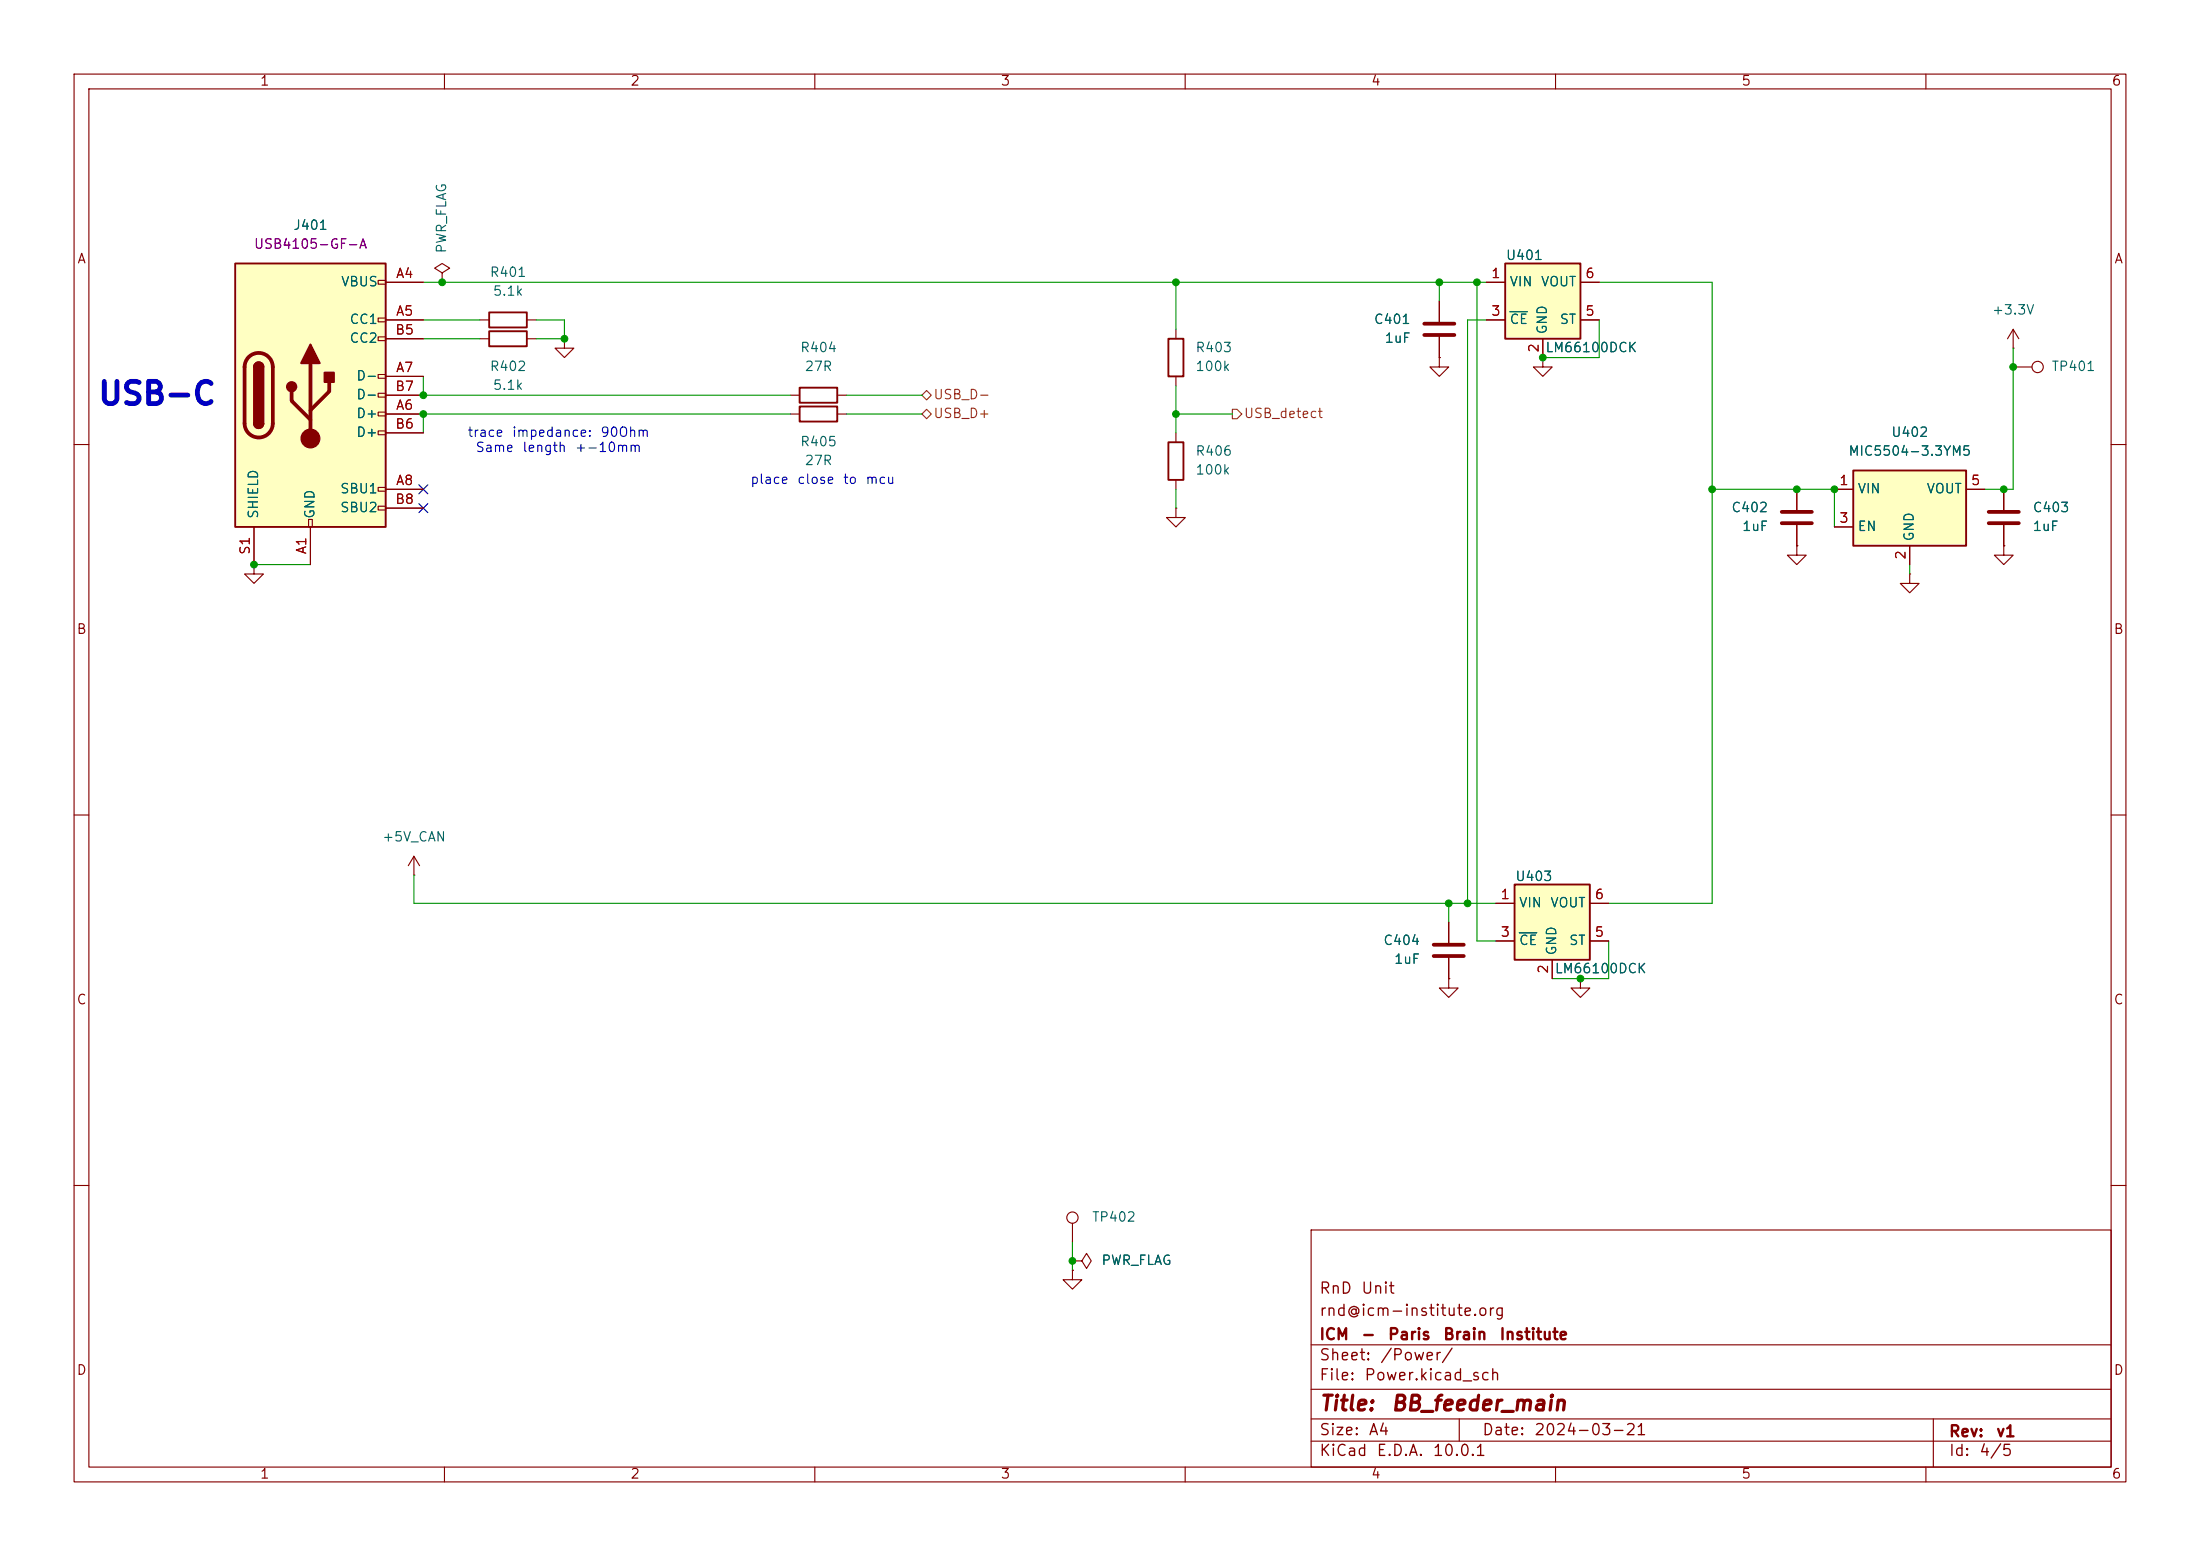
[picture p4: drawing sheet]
<svg xmlns="http://www.w3.org/2000/svg" width="297mm" height="210mm" viewBox="0 0 297 210" stroke-linecap="round" stroke-linejoin="round" font-family="sans-serif">
<g fill="none" stroke="#840000" stroke-width=".15">
<path d="M10 10h277v190h-277zM12 12h273v186h-273zM60 10v2M110 10v2M160 10v2M210 10v2M260 10v2M59.7 36.8l1-.6-1-.6-1 .6 1 .6v1.3M59.7 38.1h.1M106.7 55.9h1.2M113 55.9h1.3M158.7 44.5v1.2"/>
<path d="M158.7 50.8v1.3M158.7 58.4v1.3M194.3 48.3v1.2h-1.3l1.3 1.3 1.3-1.3h-1.3M194.3 48.3h.1M271.8 47h.1M271.8 44.5l-.8 1.2M271.8 44.5l.7 1.2M271.8 44.5v2.5M10 60h2M158.7 68.6v1.3h1.3l-1.3 1.2-1.2-1.2h1.2M158.7 68.6h.1M158.7 64.8v1.2"/>
<path d="M285 60h2M10 110h2M285 110h2M195.6 132.1v1.3h-1.3l1.3 1.2 1.2-1.2h-1.2M195.6 132.1h.1M195.6 124.5v2.8M195.6 129.3v2.8M10 160h2M144.8 170.2h1.2l.7-1 .6 1-.6 1-.7-1M144.8 170.2h.1M144.8 171.5v1.2h1.2l-1.2 1.3-1.3-1.3h1.3M144.8 171.5h.1"/>
<path d="M144.8 165.1v2.5M177 166h108v32h-108zM285 160h2M60 198v2M110 198v2M160 198v2M177 194.5h108M177 191.5h108M177 187.5h108M177 181.5h108M197 191.5v3M210 198v2"/>
<path d="M260 198v2M261 191.5v6.5"/>
<circle cx="144.8" cy="164.3" r=".76"/>
</g>
<path d="M107.9 54.9h5.1v2h-5.1zM157.7 45.7h2.1v5.1h-2.1zM157.7 59.7h2.1v5.1h-2.1z" fill="none" stroke="#840000" stroke-width=".25"/>
<path d="M193.5 129h4.1M193.5 127.5h4.1" fill="none" stroke="#840000" stroke-width=".51"/>
<path d="M31.7 35.6h20.4v35.5h-20.4z" fill="#ffffc2"/>
<g fill="none" stroke="#840000" stroke-width=".15">
<path d="M51.1 37.8h1v.6h-1zM52.1 38.1h5M51.1 42.9h1v.5h-1zM51.1 45.5h1v.5h-1zM51.1 50.5h1v.6h-1zM51.1 53.1h1v.5h-1zM51.1 55.6h1v.5h-1zM51.1 58.2h1v.5h-1zM52.1 43.2h5M52.1 55.9h5M52.1 50.8h5M52.1 45.7h5"/>
<path d="M52.1 58.4h5M52.1 53.3h5M34.3 71.1v5.1M41.7 70.1h.5v1h-.5zM41.9 71.1v5.1M51.1 65.8h1v.5h-1zM51.1 68.3h1v.5h-1zM52.1 66h5M52.1 68.6h5M55.9 118.1h.1M55.9 115.6l-.8 1.2M55.9 115.6l.7 1.2"/>
<path d="M55.9 115.6v2.5M213.4 132.1v1.3h1.2l-1.2 1.2-1.3-1.2h1.3M213.4 132.1h.1"/>
</g>
<path d="M31.7 35.6h20.4v35.5h-20.4zM34.3 49.5a.64 .64 0 0 1 .6-.6 .64 .64 0 0 1 .7 .6M34.3 57.2a.64 .64 0 0 0 .6 .6 .64 .64 0 0 0 .7-.6" fill="none" stroke="#840000" stroke-width=".25"/>
<path d="M33.6 48.2a1.9 1.9 0 0 1 2-.4 1.9 1.9 0 0 1 1.2 1.7v7.7a1.91 1.91 0 0 1-1.9 1.8 1.91 1.91 0 0 1-1.9-1.8v-7.7a1.9 1.9 0 0 1 .6-1.3zM39.4 52.8v1.3l2.5 2.5M41.9 49v10.2M44.4 51.6v1.2l-2.5 2.6" fill="none" stroke="#840000" stroke-width=".51"/>
<g fill="#840000" stroke="#840000" stroke-width=".25">
<path d="M34.3 49.5h1.3v7.7h-1.3z"/>
<path d="M34.5 49.1a.64 .64 0 0 1 .7-.2 .64 .64 0 0 1 .4 .6h-1.3z"/>
<path d="M34.3 57.2h1.3a.64 .64 0 0 1-.7 .6 .64 .64 0 0 1-.6-.6z"/>
<path d="M41.9 46.5l1.3 2.5h-2.6z"/>
<path d="M43.8 50.3h1.3v1.3h-1.3z"/>
<circle cx="39.4" cy="52.2" r=".63"/>
</g>
<circle cx="41.9" cy="59.2" r="1.27" fill="#840000" stroke="#840000" stroke-width=".15"/>
<path d="M204.5 119.4h10.1v10.1h-10.1z" fill="#ffffc2"/>
<path d="M66 44.7h5.1v2h-5.1zM66 42.2h5.1v2h-5.1zM107.9 52.3h5.1v2.1h-5.1zM204.5 119.4h10.1v10.1h-10.1z" fill="none" stroke="#840000" stroke-width=".25"/>
<g fill="none" stroke="#840000" stroke-width=".15">
<path d="M64.8 45.7h1.2M64.8 43.2h1.2M71.1 45.7h1.3M71.1 43.2h1.3M76.2 45.7v1.3h1.3l-1.3 1.3-1.3-1.3h1.3M76.2 45.7h.1M106.7 53.3h1.2M113 53.3h1.3M194.3 40.6v2.8M194.3 45.5v2.8M271.8 49.5h2.5M34.3 76.2v1.3h1.3l-1.3 1.2-1.3-1.2h1.3"/>
<path d="M34.3 76.2h.1M201.9 121.9h2.6M201.9 127h2.6M209.5 129.5v2.6M214.6 121.9h2.6M214.6 127h2.6"/>
<circle cx="275.1" cy="49.5" r=".76"/>
</g>
<path d="M205.1 125.9h2.4" fill="none" stroke="#006464" stroke-width=".15"/>
<path d="M192.3 45.2h4M192.3 43.7h4" fill="none" stroke="#840000" stroke-width=".51"/>
<path d="M250.2 63.5h15.2v10.2h-15.2z" fill="#ffffc2"/>
<path d="M250.2 63.5h15.2v10.2h-15.2z" fill="none" stroke="#840000" stroke-width=".25"/>
<path d="M242.6 73.7v1.2h1.2l-1.2 1.3-1.3-1.3h1.3M242.6 73.7h.1M242.6 66v2.8M242.6 70.9v2.8M247.6 66h2.6M247.6 71.1h2.6M257.8 77.5v1.2h1.3l-1.3 1.3-1.3-1.3h1.3M257.8 77.5h.1M257.8 73.7v2.5M265.4 66h2.6" fill="none" stroke="#840000" stroke-width=".15"/>
<path d="M240.5 69.1h4.1M240.5 70.6h4.1" fill="none" stroke="#840000" stroke-width=".51"/>
<path d="M203.2 35.6h10.2v10.1h-10.2z" fill="#ffffc2"/>
<path d="M203.2 35.6h10.2v10.1h-10.2z" fill="none" stroke="#840000" stroke-width=".25"/>
<g fill="none" stroke="#840000" stroke-width=".15">
<path d="M52.1 38.1h5M200.7 38.1h2.5M213.4 38.1h2.5M52.1 43.2h5M52.1 55.9h5M52.1 50.8h5M52.1 45.7h5M52.1 58.4h5M52.1 53.3h5M194.3 48.3h.1M194.3 40.6v2.8M194.3 45.5v2.8"/>
<path d="M200.7 43.2h2.5M208.3 48.3v1.2h-1.3l1.3 1.3 1.2-1.3h-1.2M208.3 48.3h.1M208.3 45.7v2.6M213.4 43.2h2.5M34.3 76.2h.1M34.3 71.1v5.1M41.9 71.1v5.1M52.1 66h5M52.1 68.6h5M242.6 73.7h.1M242.6 66v2.8"/>
<path d="M242.6 70.9v2.8M247.6 66h2.6M247.6 71.1h2.6M257.8 73.7v2.5M265.4 66h2.6M270.5 73.7v1.2h1.3l-1.3 1.3-1.3-1.3h1.3M270.5 73.7h.1M270.5 66v2.8M270.5 70.9v2.8M195.6 132.1h.1M195.6 124.5v2.8M195.6 129.3v2.8"/>
<path d="M201.9 121.9h2.6M201.9 127h2.6M209.5 129.5v2.6M213.4 132.1h.1M214.6 121.9h2.6M214.6 127h2.6M144.8 170.2h.1M144.8 171.5h.1"/>
</g>
<path d="M203.8 42.1h2.4M205.1 125.9h2.4" fill="none" stroke="#006464" stroke-width=".15"/>
<path d="M268.5 69.1h4M268.5 70.6h4" fill="none" stroke="#840000" stroke-width=".51"/>
<path d="M124.5 55.9l.6-.7 .6 .7-.6 .6zM124.5 53.3l.6-.6 .6 .6-.6 .7zM166.4 55.2h.6l.6 .7-.6 .6h-.6z" fill="none" stroke="#725600" stroke-width=".15"/>
<g fill="none" stroke="#009600" stroke-width=".15">
<path d="M57.1 38.1h143.6M158.7 38.1v6.4M194.3 38.1v2.5M199.4 38.1v88.9h2.5M215.9 38.1h15.2v83.8h-13.9M57.1 45.7h7.7M57.1 43.2h7.7M57.1 50.8v2.5h49.6M72.4 43.2h3.8v2.5h-3.8M106.7 55.9h-49.6v2.5M114.3 53.3h10.2M114.3 55.9h10.2"/>
<path d="M158.7 55.9h7.7M158.7 52.1v6.3M200.7 43.2h-2.6v78.7M215.9 43.2v5.1h-7.6M271.8 47v19h-3.8M34.3 76.2h7.6M158.7 66v2.6M231.1 66h16.5v5.1M257.8 76.2v1.3M55.9 118.1v3.8h146M195.6 121.9v2.6M217.2 127v5.1h-7.7"/>
<path d="M144.8 167.6v3.9"/>
</g>
<path d="M56.5 65.4l1.3 1.2M56.5 68l1.3 1.2M57.8 65.4l-1.3 1.2M57.8 68l-1.3 1.2" fill="none" stroke="#000084" stroke-width=".15"/>
<g fill="#009600" stroke="#009600" stroke-width=".14">
<circle cx="198.1" cy="121.9" r=".46"/>
<circle cx="195.6" cy="121.9" r=".46"/>
<circle cx="144.8" cy="170.2" r=".46"/>
<circle cx="213.4" cy="132.1" r=".46"/>
<circle cx="76.2" cy="45.7" r=".46"/>
<circle cx="34.3" cy="76.2" r=".46"/>
<circle cx="158.7" cy="38.1" r=".46"/>
<circle cx="158.7" cy="55.9" r=".46"/>
<circle cx="57.1" cy="55.9" r=".46"/>
<circle cx="57.1" cy="53.3" r=".46"/>
<circle cx="59.7" cy="38.1" r=".46"/>
<circle cx="247.6" cy="66" r=".46"/>
<circle cx="194.3" cy="38.1" r=".46"/>
<circle cx="199.4" cy="38.1" r=".46"/>
<circle cx="208.3" cy="48.3" r=".46"/>
<circle cx="231.1" cy="66" r=".46"/>
<circle cx="242.6" cy="66" r=".46"/>
<circle cx="270.5" cy="66" r=".46"/>
<circle cx="271.8" cy="49.5" r=".46"/>
</g>
<text font-size="3" fill="#0000c2" x="13.1" y="55.4">USB-C</text>
<g font-size="2" fill="#840000">
<text x="178" y="190.9">Title:</text>
<text x="187.7" y="190.9">BB_feeder_main</text>
</g>
<g font-size="1.5" fill="#840000">
<text x="178" y="178">rnd@icm-institute.org</text>
<text x="178" y="175">RnD</text>
<text x="183.7" y="175">Unit</text>
<text x="178" y="184">Sheet:</text>
<text x="178" y="181.2">ICM</text>
<text x="183.7" y="181.2">-</text>
<text x="186.2" y="184">/Power/</text>
<text x="187.3" y="181.2">Paris</text>
<text x="194.7" y="181.2">Brain</text>
<text x="202.3" y="181.2">Institute</text>
<text x="178" y="186.7">File:</text>
<text x="184.1" y="186.7">Power.kicad_sch</text>
<text x="178" y="196.9">KiCad</text>
<text x="178" y="194.1">Size:</text>
<text x="184.7" y="194.1">A4</text>
<text x="185.7" y="196.9">E.D.A.</text>
<text x="193.3" y="196.9">10.0.1</text>
<text x="200" y="194.1">Date:</text>
<text x="207" y="194.1">2024-03-21</text>
<text x="263" y="194.3">Rev:</text>
<text x="263" y="196.9">Id:</text>
<text x="267.1" y="196.9">4/5</text>
<text x="269.4" y="194.3">v1</text>
</g>
<g font-size="1.3" fill="#840000">
<text x="35" y="11.9">1</text>
<text x="85" y="11.9">2</text>
<text x="135" y="11.9">3</text>
<text x="185" y="11.9">4</text>
<text x="235" y="11.9">5</text>
<text x="285" y="11.9">6</text>
<text x="10.3" y="35.9">A</text>
<text x="285.3" y="35.9">A</text>
<text x="10.3" y="85.9">B</text>
<text x="285.3" y="85.9">B</text>
<text x="10.3" y="135.9">C</text>
<text x="285.3" y="135.9">C</text>
<text x="10.3" y="185.9">D</text>
<text x="285.3" y="185.9">D</text>
<text x="35" y="199.9">1</text>
<text x="85" y="199.9">2</text>
<text x="135" y="199.9">3</text>
<text x="185" y="199.9">4</text>
<text x="235" y="199.9">5</text>
<text x="285" y="199.9">6</text>
</g>
<text font-size="1.3" fill="#840084" x="34.2" y="33.9">USB4105-GF-A</text>
<g font-size="1.3" fill="#006464">
<text x="39.5" y="31.3">J401</text>
<text x="60.6" y="34.3" transform="rotate(-90 60.6 34.3)">PWR_FLAG</text>
<text x="203.2" y="35.4">U401</text>
<text x="46" y="39">VBUS</text>
<text x="66" y="37.7">R401</text>
<text x="66.5" y="40.2">5.1k</text>
<text x="203.7" y="39">VIN</text>
<text x="207.9" y="39">VOUT</text>
<text x="47.1" y="44">CC1</text>
<text x="47.1" y="46.6">CC2</text>
<text x="107.9" y="47.9">R404</text>
<text x="161.3" y="47.9">R403</text>
<text x="185.4" y="44">C401</text>
<text x="186.8" y="46.6">1uF</text>
<text x="203.7" y="44">CE</text>
<text x="208.5" y="47.9">LM66100DCK</text>
<text x="209.1" y="45.2" transform="rotate(-90 209.1 45.2)">GND</text>
<text x="210.5" y="44">ST</text>
<text x="268.8" y="42.8">+3.3V</text>
<text x="48" y="51.7">D-</text>
<text x="66" y="50.4">R402</text>
<text x="66.5" y="52.9">5.1k</text>
<text x="108.5" y="50.4">27R</text>
<text x="161.3" y="50.4">100k</text>
<text x="276.9" y="50.4">TP401</text>
<text x="48" y="56.7">D+</text>
<text x="48" y="59.3">D+</text>
<text x="48" y="54.2">D-</text>
<text x="255.2" y="59.3">U402</text>
<text x="107.9" y="60.6">R405</text>
<text x="108.5" y="63.1">27R</text>
<text x="161.3" y="61.8">R406</text>
<text x="161.3" y="64.4">100k</text>
<text x="249.5" y="61.8">MIC5504-3.3YM5</text>
<text x="35.2" y="70.1" transform="rotate(-90 35.2 70.1)">SHIELD</text>
<text x="42.8" y="70.1" transform="rotate(-90 42.8 70.1)">GND</text>
<text x="45.8" y="66.9">SBU1</text>
<text x="45.8" y="69.4">SBU2</text>
<text x="233.6" y="69.4">C402</text>
<text x="235.1" y="72">1uF</text>
<text x="250.7" y="66.9">VIN</text>
<text x="250.7" y="72">EN</text>
<text x="260" y="66.9">VOUT</text>
<text x="274.3" y="69.4">C403</text>
<text x="274.3" y="72">1uF</text>
<text x="258.7" y="73.2" transform="rotate(-90 258.7 73.2)">GND</text>
<text x="51.5" y="113.9">+5V_CAN</text>
<text x="204.5" y="119.2">U403</text>
<text x="205" y="122.8">VIN</text>
<text x="209.2" y="122.8">VOUT</text>
<text x="186.7" y="127.9">C404</text>
<text x="188.1" y="130.4">1uF</text>
<text x="205" y="127.9">CE</text>
<text x="209.8" y="131.7">LM66100DCK</text>
<text x="210.4" y="129" transform="rotate(-90 210.4 129)">GND</text>
<text x="211.7" y="127.9">ST</text>
<text x="147.3" y="165.2">TP402</text>
<text x="148.6" y="171">PWR_FLAG</text>
</g>
<g font-size="1.3" fill="#a90000">
<text x="53.4" y="37.8">A4</text>
<text x="201.2" y="37.8">1</text>
<text x="213.9" y="37.8">6</text>
<text x="53.3" y="45.5">B5</text>
<text x="53.4" y="42.9">A5</text>
<text x="201.2" y="42.9">3</text>
<text x="208" y="47.7" transform="rotate(-90 208 47.7)">2</text>
<text x="213.9" y="42.9">5</text>
<text x="53.3" y="53.1">B7</text>
<text x="53.4" y="50.5">A7</text>
<text x="53.3" y="58.2">B6</text>
<text x="53.4" y="55.6">A6</text>
<text x="53.4" y="65.8">A8</text>
<text x="248.2" y="65.8">1</text>
<text x="266" y="65.8">5</text>
<text x="53.3" y="68.3">B8</text>
<text x="248.2" y="70.9">3</text>
<text x="34" y="75" transform="rotate(-90 34 75)">S1</text>
<text x="41.7" y="74.9" transform="rotate(-90 41.7 74.9)">A1</text>
<text x="257.6" y="75.6" transform="rotate(-90 257.6 75.6)">2</text>
<text x="202.5" y="121.7">1</text>
<text x="215.2" y="121.7">6</text>
<text x="202.5" y="126.7">3</text>
<text x="209.3" y="131.5" transform="rotate(-90 209.3 131.5)">2</text>
<text x="215.2" y="126.7">5</text>
</g>
<g font-size="1.3" fill="#0000c2">
<text x="63" y="59.3">trace</text>
<text x="69" y="59.3">impedance:</text>
<text x="81" y="59.3">90Ohm</text>
<text x="64.1" y="61.3">Same</text>
<text x="70.4" y="61.3">length</text>
<text x="77.5" y="61.3">+-10mm</text>
<text x="101.2" y="65.6">place</text>
<text x="107.5" y="65.6">close</text>
<text x="113.7" y="65.6">to</text>
<text x="116.8" y="65.6">mcu</text>
</g>
<g font-size="1.3" fill="#725600">
<text x="125.9" y="56.7">USB_D+</text>
<text x="125.9" y="54.2">USB_D-</text>
<text x="167.8" y="56.7">USB_detect</text>
</g>
</svg>
